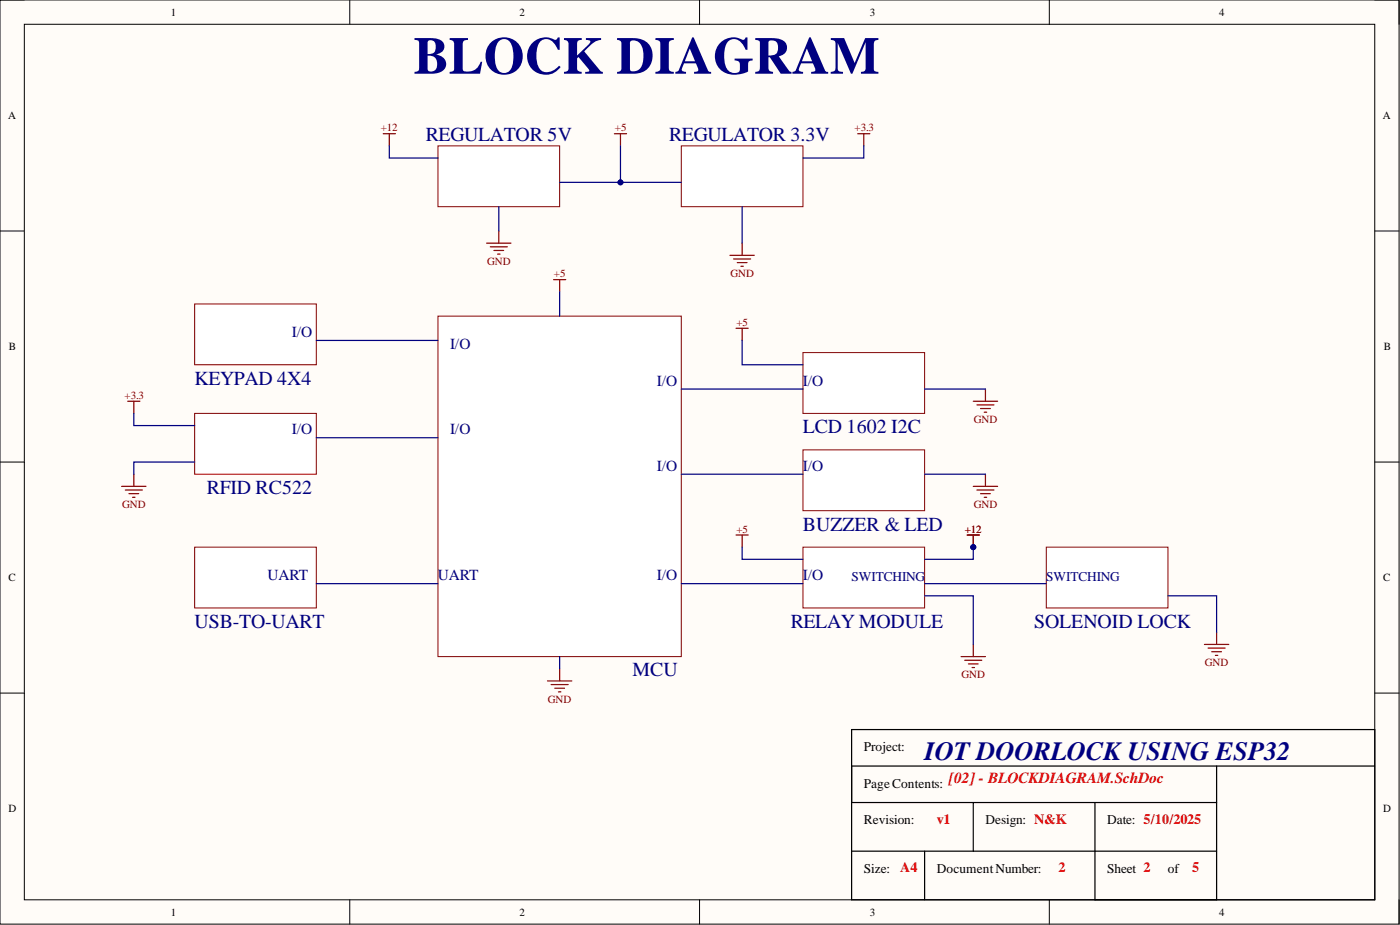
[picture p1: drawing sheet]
<svg xmlns="http://www.w3.org/2000/svg" width="292mm" height="193mm" viewBox="0 0 292 193" stroke-linecap="round" stroke-linejoin="round" font-family="sans-serif">
<path d="M0 0h291.9v192.8h-291.9z" fill-rule="evenodd" fill="#fffcf8"/>
<path d="M0 0h291.9v192.8h-291.9z" fill="none" stroke="#000" stroke-width=".21"/>
<path d="M5.1 5.1h281.7v182.6h-281.7z" fill-rule="evenodd" fill="#fffcf8"/>
<g fill="none" stroke="#000" stroke-width=".21">
<path d="M0 0h5.1M73 0v5.1M146 0v5.1M218.9 0v5.1M286.8 0h5.1v5.1M5.1 5.1h281.7v182.6h-281.7zM0 48.2h5.1M286.8 48.2h5.1M0 96.4h5.1M286.8 96.4h5.1M0 144.6h5.1M286.8 144.6h5.1"/>
<path d="M73 187.7v5.1M146 187.7v5.1M218.9 187.7v5.1M291.9 187.7v5.1"/>
</g>
<path d="M177.7 152.2h109.1v35.5h-109.1zM177.7 159.8h109.1M253.8 159.8v27.9M177.7 167.4h76.1M177.7 177.6h76.1M192.9 177.6v10.1M203.1 167.4v10.2M228.5 167.4v20.3" fill="none" stroke="#000" stroke-width=".25"/>
<path d="M91.4 65.9h50.7v71.1h-50.7z" fill-rule="evenodd" fill="#fff"/>
<path d="M91.4 65.9h50.7v71.1h-50.7z" fill="none" stroke="#800000" stroke-width=".21"/>
<path d="M167.5 73.6h25.4v12.6h-25.4z" fill-rule="evenodd" fill="#fff"/>
<path d="M167.5 73.6h25.4v12.6h-25.4z" fill="none" stroke="#800000" stroke-width=".21"/>
<path d="M167.5 93.9h25.4v12.6h-25.4z" fill-rule="evenodd" fill="#fff"/>
<path d="M167.5 93.9h25.4v12.6h-25.4z" fill="none" stroke="#800000" stroke-width=".21"/>
<path d="M40.6 63.4h25.4v12.7h-25.4z" fill-rule="evenodd" fill="#fff"/>
<path d="M40.6 63.4h25.4v12.7h-25.4z" fill="none" stroke="#800000" stroke-width=".21"/>
<path d="M40.6 86.2h25.4v12.7h-25.4z" fill-rule="evenodd" fill="#fff"/>
<path d="M40.6 86.2h25.4v12.7h-25.4z" fill="none" stroke="#800000" stroke-width=".21"/>
<path d="M115.5 58.3h2.5M116.8 58.3v2.6M116.8 139.5v2.6M114.2 142.1h5.1M115 142.8h3.5M115.7 143.6h2.1M116.5 144.3h.5" fill="none" stroke="#800000" stroke-width=".25"/>
<path d="M167.5 114.1h25.4v12.7h-25.4z" fill-rule="evenodd" fill="#fff"/>
<path d="M167.5 114.1h25.4v12.7h-25.4z" fill="none" stroke="#800000" stroke-width=".21"/>
<path d="M218.3 114.1h25.4v12.7h-25.4z" fill-rule="evenodd" fill="#fff"/>
<path d="M218.3 114.1h25.4v12.7h-25.4z" fill="none" stroke="#800000" stroke-width=".21"/>
<g fill="none" stroke="#800000" stroke-width=".25">
<path d="M153.6 68.5h2.5M154.8 68.5v2.5M27.9 98.9v2.6M203.1 83.7h5M203.8 84.5h3.6M204.6 85.2h2M205.4 86h.5M205.6 81.2v2.5M205.6 98.9v2.6M25.4 101.5h5.1M26.1 102.2h3.6M26.9 103h2"/>
<path d="M27.7 103.7h.5M153.6 111.6h2.5M154.8 111.6v2.5M201.8 111.6h2.5M203.1 111.6v2.5M203.1 101.5h5M203.8 102.2h3.6M204.6 103h2M205.4 103.7h.5M200.5 137h5.1M201.3 137.7h3.5M202.1 138.5h2"/>
<path d="M202.8 139.3h.5M203.1 134.4v2.6M251.3 134.4h5.1M252.1 135.2h3.5M252.8 136h2M253.6 136.7h.5M253.8 131.9v2.5"/>
</g>
<circle cx="203.1" cy="114.1" r=".51" fill="#000080"/>
<circle cx="203.1" cy="114.1" r=".51" fill="none" stroke="#000080" stroke-width=".21"/>
<path d="M201.8 111.6h2.5M203.1 111.6v2.5" fill="none" stroke="#800000" stroke-width=".25"/>
<circle cx="203.1" cy="114.1" r=".51" fill="#000080"/>
<circle cx="203.1" cy="114.1" r=".51" fill="none" stroke="#000080" stroke-width=".21"/>
<path d="M40.6 114.1h25.4v12.7h-25.4z" fill-rule="evenodd" fill="#fff"/>
<path d="M40.6 114.1h25.4v12.7h-25.4z" fill="none" stroke="#800000" stroke-width=".21"/>
<path d="M26.7 83.7h2.5M27.9 83.7v2.5" fill="none" stroke="#800000" stroke-width=".25"/>
<path d="M91.4 30.4h25.4v12.7h-25.4z" fill-rule="evenodd" fill="#fff"/>
<path d="M91.4 30.4h25.4v12.7h-25.4z" fill="none" stroke="#800000" stroke-width=".21"/>
<path d="M142.1 30.4h25.4v12.7h-25.4z" fill-rule="evenodd" fill="#fff"/>
<path d="M142.1 30.4h25.4v12.7h-25.4z" fill="none" stroke="#800000" stroke-width=".21"/>
<g fill="none" stroke="#800000" stroke-width=".25">
<path d="M80 27.9h2.5M81.2 27.9v2.5M128.2 27.9h2.5M129.5 27.9v2.5M179 27.9h2.5M180.2 27.9v2.5M101.5 50.7h5.1M102.3 51.5h3.5M103.1 52.2h2M103.8 53h.5M104.1 48.2v2.5M152.3 53.3h5.1"/>
<path d="M153.1 54h3.5M153.8 54.8h2.1M154.6 55.5h.5M154.8 50.7v2.6"/>
</g>
<path d="M66 71h25.4M116.8 60.9v5M154.8 71v5.1h12.7M40.6 96.4h-12.7v2.5M66 91.3h25.4M142.1 81.2h25.4M142.1 98.9h25.4M192.9 81.2h12.7M154.8 114.1v2.6h12.7M203.1 114.1v2.6h-10.2M142.1 121.8h25.4M192.9 121.8h25.4" fill="none" stroke="#000080" stroke-width=".25"/>
<circle cx="203.1" cy="114.1" r=".51" fill="#000080"/>
<circle cx="203.1" cy="114.1" r=".51" fill="none" stroke="#000080" stroke-width=".21"/>
<path d="M81.2 30.4v2.6h10.2M116.8 38h25.3M27.9 86.2v2.6h12.7M66 121.8h25.4M192.9 124.3h10.2v10.1" fill="none" stroke="#000080" stroke-width=".25"/>
<circle cx="129.5" cy="38" r=".51" fill="#000080"/>
<circle cx="129.5" cy="38" r=".51" fill="none" stroke="#000080" stroke-width=".21"/>
<path d="M129.5 30.4v7.6" fill="none" stroke="#000080" stroke-width=".25"/>
<circle cx="129.5" cy="38" r=".51" fill="#000080"/>
<circle cx="129.5" cy="38" r=".51" fill="none" stroke="#000080" stroke-width=".21"/>
<path d="M180.2 30.4v2.6h-12.7M104.1 43.1v5.1M154.8 43.1v7.6M192.9 98.9h12.7M116.8 137v2.5M243.7 124.3h10.1v7.6" fill="none" stroke="#000080" stroke-width=".25"/>
<text font-size="11" fill="#000080" x="86.3" y="15.4">BLOCK DIAGRAM</text>
<text font-size="5.5" fill="#000080" x="192.9" y="158.6">IOT DOORLOCK USING ESP32</text>
<g font-size="4.1" fill="#000080">
<text x="88.8" y="29.5">REGULATOR 5V</text>
<text x="139.6" y="29.5">REGULATOR 3.3V</text>
<text x="40.6" y="80.2">KEYPAD 4X4</text>
<text x="167.5" y="90.4">LCD 1602 I2C</text>
<text x="43.2" y="103.1">RFID RC522</text>
<text x="167.5" y="110.7">BUZZER &amp; LED</text>
<text x="40.6" y="131">USB-TO-UART</text>
<text x="165" y="131">RELAY MODULE</text>
<text x="215.8" y="131">SOLENOID LOCK</text>
<text x="132" y="141.1">MCU</text>
</g>
<g font-size="3.2" fill="#000080">
<text x="60.9" y="70.3">I/O</text>
<text x="93.9" y="72.9">I/O</text>
<text x="137.1" y="80.5">I/O</text>
<text x="167.5" y="80.5">I/O</text>
<text x="60.9" y="90.6">I/O</text>
<text x="93.9" y="90.6">I/O</text>
<text x="137.1" y="98.2">I/O</text>
<text x="167.5" y="98.2">I/O</text>
<text x="55.8" y="121.1">UART</text>
<text x="91.4" y="121.1">UART</text>
<text x="137.1" y="121.1">I/O</text>
<text x="167.5" y="121.1">I/O</text>
</g>
<text font-size="3.2" fill="#f00" x="198" y="163.4">[02] - BLOCKDIAGRAM.SchDoc</text>
<g font-size="3" fill="#f00">
<text x="195.5" y="171.8">v1</text>
<text x="187.8" y="182">A4</text>
<text x="220.8" y="182">2</text>
<text x="248.8" y="182">5</text>
</g>
<g font-size="2.8" fill="#000080">
<text x="177.7" y="121.2">SWITCHING</text>
<text x="218.3" y="121.2">SWITCHING</text>
</g>
<g font-size="2.8">
<text x="180.2" y="156.7">Project:</text>
<text x="180.2" y="164.3">PageContents:</text>
<text x="180.2" y="171.9">Revision:</text>
<text x="205.6" y="171.9">Design: N&amp;K</text>
<text x="231" y="171.9">Date: 5/10/2025</text>
<text x="180.2" y="182">Size:</text>
<text x="195.5" y="182">DocumentNumber:</text>
<text x="231" y="182">Sheet 2</text>
<text x="243.7" y="182">of</text>
</g>
<g font-size="2.3">
<text x="35.6" y="3.3">1</text>
<text x="108.4" y="3.3">2</text>
<text x="181.5" y="3.3">3</text>
<text x="254.3" y="3.3">4</text>
<text x="1.7" y="24.9">A</text>
<text x="288.5" y="24.9">A</text>
<text x="1.9" y="73.1">B</text>
<text x="288.7" y="73.1">B</text>
<text x="1.8" y="121.3">C</text>
<text x="288.6" y="121.3">C</text>
<text x="1.8" y="169.4">D</text>
<text x="288.6" y="169.4">D</text>
<text x="35.6" y="191">1</text>
<text x="108.4" y="191">2</text>
<text x="181.5" y="191">3</text>
<text x="254.3" y="191">4</text>
</g>
<g font-size="2.3" fill="#800000">
<text x="79.5" y="27.4">+12</text>
<text x="128.3" y="27.4">+5</text>
<text x="178.3" y="27.4">+3.3</text>
<text x="101.6" y="55.3">GND</text>
<text x="115.6" y="57.8">+5</text>
<text x="152.4" y="57.8">GND</text>
<text x="153.7" y="68">+5</text>
<text x="26" y="83.2">+3.3</text>
<text x="203.2" y="88.3">GND</text>
<text x="25.5" y="106">GND</text>
<text x="203.2" y="106">GND</text>
<text x="153.7" y="111.1">+5</text>
<text x="201.3" y="111.1">+12</text>
<text x="200.6" y="141.5">GND</text>
<text x="251.4" y="139">GND</text>
<text x="114.3" y="146.6">GND</text>
</g>
</svg>
